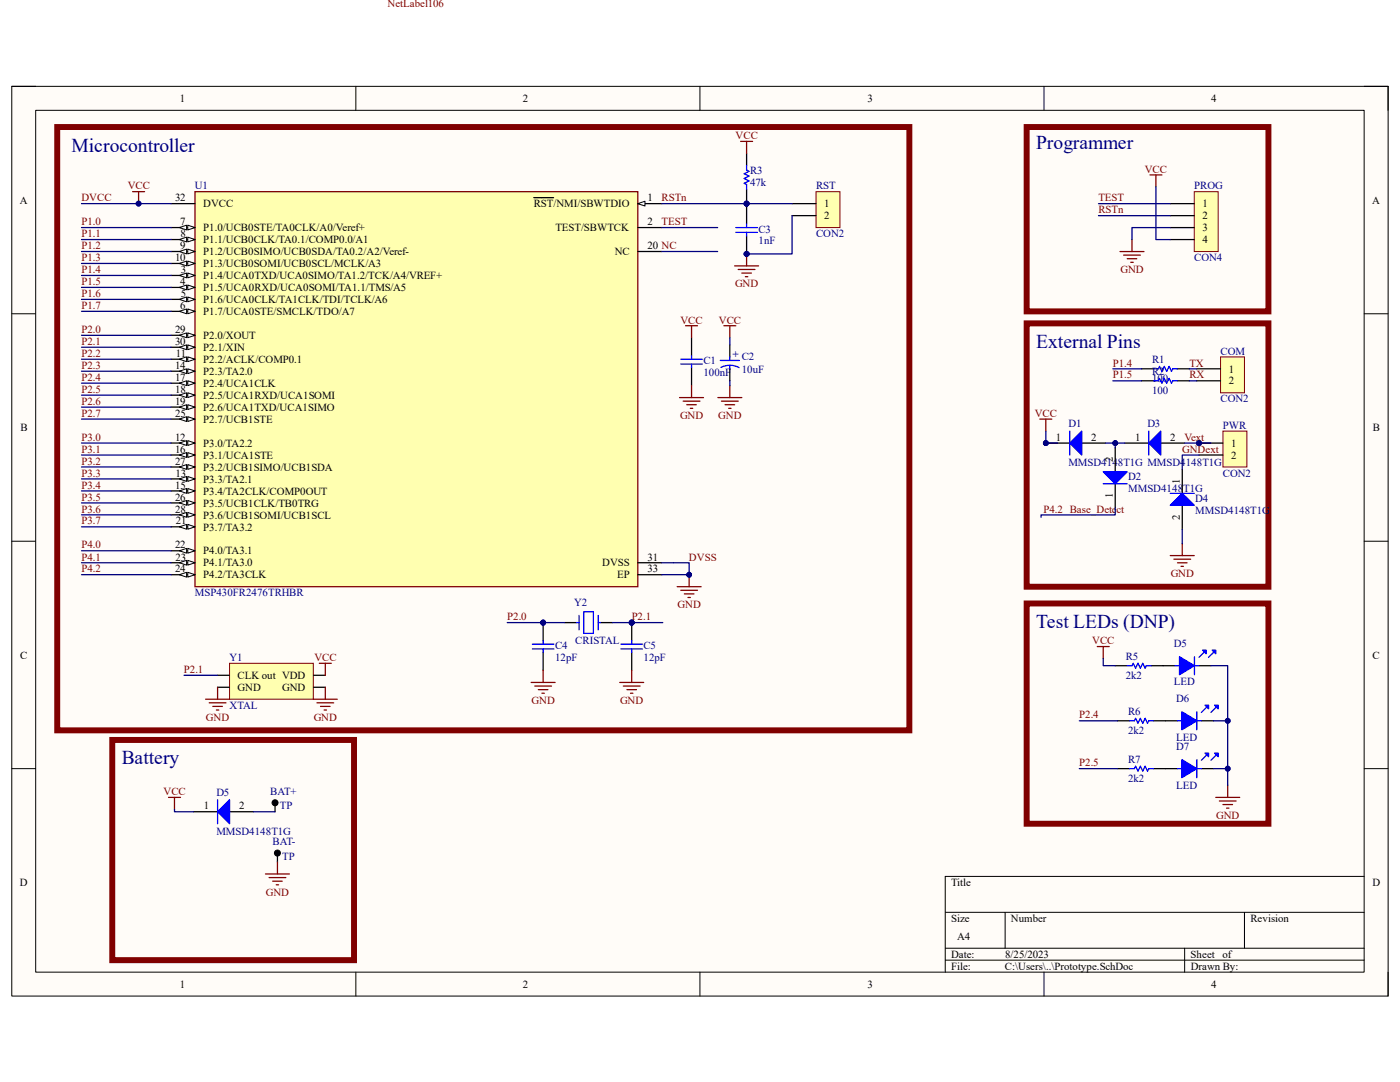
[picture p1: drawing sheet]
# Altium schematic sheet Prototype.SchDoc
size A4; SheetNumber: 1; SheetTotal: 1

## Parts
(Parts that share a designator on the sheet are numbered #1, #2 ... from top to bottom, then left to right.)
BAT+  TP  [TPTH]
BAT-  TP  [TPTH]
C1  100nF  [0805]
C2  10uF  [WCAP-ASLU_D3H5.5]
C3  1nF  [0805]
C4  12pF  [0805]
C5  12pF  [0805]
COM  CON2  [SIP2]
D1  MMSD4148T1G  [ONSC-SOD-123-2-425-04_V]
D2  MMSD4148T1G  [ONSC-SOD-123-2-425-04_V]
D3  MMSD4148T1G  [ONSC-SOD-123-2-425-04_V]
D4  MMSD4148T1G  [ONSC-SOD-123-2-425-04_V]
D5#1  LED  [0805]
D5#2  MMSD4148T1G  [ONSC-SOD-123-2-425-04_V]
D6  LED  [0805]
D7  LED  [0805]
PROG  CON4  [SIP4]
PWR  CON2  [SIP2]
R1  100  [0805]
R2  100  [0805]
R3  47k  [0805]
R5  2k2  [0805]
R6  2k2  [0805]
R7  2k2  [0805]
RST  CON2  [SIP2]
U1  MSP430FR2476TRHBR  [FP-RHB0032E-IPC_A]
Y1  XTAL  [BGA4C100X41P2X2_154X84X60N]
Y2  CRISTAL  [CAP100]

## Blocks framed on the sheet
Microcontroller: C1-C5 R3 RST U1 Y1 Y2
Programmer: PROG
External Pins: COM D1-D4 PWR R1 R2
Test LEDs (DNP): D5#1 D6 D7 R5-R7
Battery: BAT+ BAT- D5#2

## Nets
DVCC: C1.1 C2.1(P) D1.1(K) D5#2.1(K) PROG.4 R3.1 R5.2 U1.32(DVCC) Y1.3(VDD)  [also labelled VCC]
DVSS: BAT-.1 C1.2 C2.2(N) C3.2 C4.2 C5.2 D4.2(A) D5#1.2 D6.2 D7.2 PROG.3 RST.2 U1.31(DVSS) U1.33(EP) Y1.1(GND) Y1.4(GND)  [also labelled GND]
Base_Detect: D2.1(K) U1.24(P4.2/TA3CLK)  [also labelled P4.2]
GNDext: D4.1(K) PWR.2
NC: U1.20(NC)
P1.0: U1.7(P1.0/UCB0STE/TA0CLK/A0/Veref+)
P1.1: U1.8(P1.1/UCB0CLK/TA0.1/COMP0.0/A1)
P1.2: U1.9(P1.2/UCB0SIMO/UCB0SDA/TA0.2/A2/Veref-)
P1.3: U1.10(P1.3/UCB0SOMI/UCB0SCL/MCLK/A3)
P1.4: R1.1 U1.3(P1.4/UCA0TXD/UCA0SIMO/TA1.2/TCK/A4/VREF+)
P1.5: R2.2 U1.4(P1.5/UCA0RXD/UCA0SOMI/TA1.1/TMS/A5)
P1.6: U1.5(P1.6/UCA0CLK/TA1CLK/TDI/TCLK/A6)
P1.7: U1.6(P1.7/UCA0STE/SMCLK/TDO/A7)
P2.0: C4.1 U1.29(P2.0/XOUT) Y2.1
P2.1: C5.1 U1.30(P2.1/XIN) Y1.2(CLK_out) Y2.2
P2.2: U1.11(P2.2/ACLK/COMP0.1)
P2.3: U1.14(P2.3/TA2.0)
P2.4: R6.2 U1.17(P2.4/UCA1CLK)
P2.5: R7.2 U1.18(P2.5/UCA1RXD/UCA1SOMI)
P2.6: U1.19(P2.6/UCA1TXD/UCA1SIMO)
P2.7: U1.25(P2.7/UCB1STE)
P3.0: U1.12(P3.0/TA2.2)
P3.1: U1.16(P3.1/UCA1STE)
P3.2: U1.27(P3.2/UCB1SIMO/UCB1SDA)
P3.3: U1.13(P3.3/TA2.1)
P3.4: U1.15(P3.4/TA2CLK/COMP0OUT)
P3.5: U1.26(P3.5/UCB1CLK/TB0TRG)
P3.6: U1.28(P3.6/UCB1SOMI/UCB1SCL)
P3.7: U1.21(P3.7/TA3.2)
P4.0: U1.22(P4.0/TA3.1)
P4.1: U1.23(P4.1/TA3.0)
RSTn: C3.1 PROG.2 R3.2 RST.1 U1.1(~{RST}/NMI/SBWTDIO)
RX: COM.2 R2.1
TEST: PROG.1 U1.2(TEST/SBWTCK)
TX: COM.1 R1.2
Vext: D3.2(A) PWR.1
NetBAT+_1: BAT+.1 D5#2.2(A)
NetD1_2: D1.2(A) D2.2(A) D3.1(K)
NetD5#1_1: D5#1.1 R5.1
NetD6_1: D6.1 R6.1
NetD7_1: D7.1 R7.1

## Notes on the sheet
- Labels drawn without touching a wire or pin: NetLabel106
